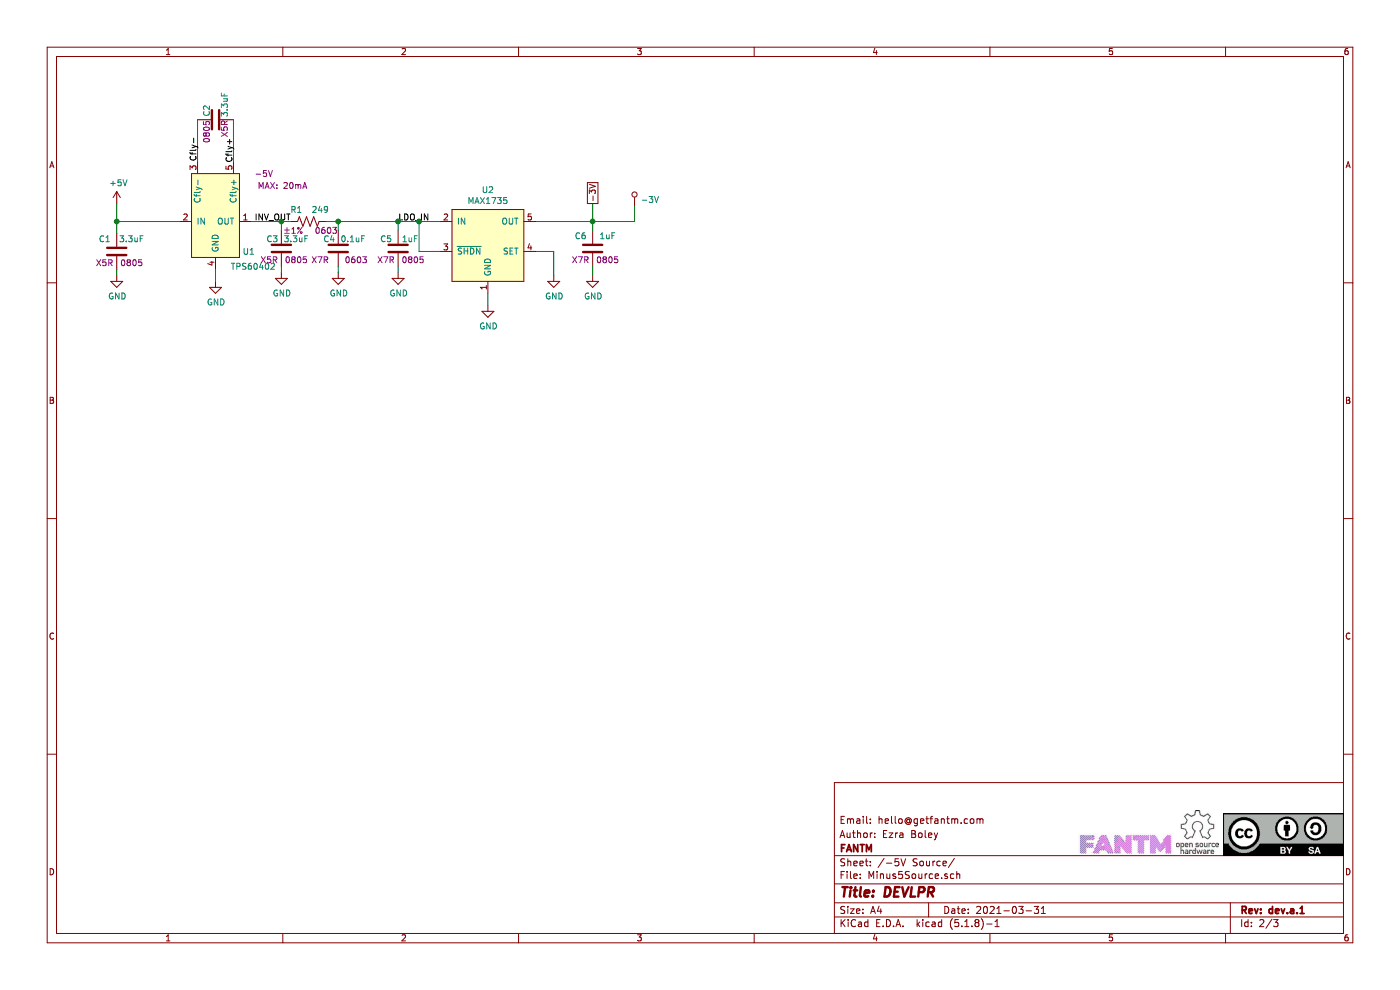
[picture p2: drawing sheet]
EESchema Schematic File Version 4
EELAYER 30 0
EELAYER END
$Descr A4 11693 8268
encoding utf-8
Sheet 2 3
Title "DEVLPR"
Date "2021-03-31"
Rev "dev.a.1"
Comp "FANTM"
Comment1 "Author: Ezra Boley"
Comment2 "Email: hello@getfantm.com"
Comment3 ""
Comment4 ""
$EndDescr
Wire Wire Line
	1950 1000 1950 1350
Wire Wire Line
	1650 1000 1650 1350
Wire Wire Line
	975  1850 975  1950
Wire Wire Line
	2350 1850 2350 1925
Wire Wire Line
	1800 2250 1800 2350
Wire Wire Line
	975  2250 975  2300
Wire Wire Line
	2350 2225 2350 2275
$Comp
L power:GND #PWR?
U 1 1
P 975 2300
AR Path="/6043E029/60812E44" Ref="#PWR?"  Part="1" 
AR Path="/605EF1AE/60812E44" Ref="#PWR06"  Part="1" 
F 0 "#PWR06" H 975 2050 50  0001 C CNN
F 1 "GND" H 980 2127 50  0000 C CNN
F 2 "" H 975 2300 50  0001 C CNN
F 3 "" H 975 2300 50  0001 C CNN
	1    975  2300
	1    0    0    -1  
$EndComp
$Comp
L power:GND #PWR?
U 1 1
P 1800 2350
AR Path="/6043E029/60813543" Ref="#PWR?"  Part="1" 
AR Path="/605EF1AE/60813543" Ref="#PWR07"  Part="1" 
F 0 "#PWR07" H 1800 2100 50  0001 C CNN
F 1 "GND" H 1805 2177 50  0000 C CNN
F 2 "" H 1800 2350 50  0001 C CNN
F 3 "" H 1800 2350 50  0001 C CNN
	1    1800 2350
	1    0    0    -1  
$EndComp
$Comp
L power:GND #PWR?
U 1 1
P 2350 2275
AR Path="/6043E029/60813813" Ref="#PWR?"  Part="1" 
AR Path="/605EF1AE/60813813" Ref="#PWR08"  Part="1" 
F 0 "#PWR08" H 2350 2025 50  0001 C CNN
F 1 "GND" H 2355 2102 50  0000 C CNN
F 2 "" H 2350 2275 50  0001 C CNN
F 3 "" H 2350 2275 50  0001 C CNN
	1    2350 2275
	1    0    0    -1  
$EndComp
$Comp
L power:+5V #PWR?
U 1 1
P 975 1700
AR Path="/6043E029/60822707" Ref="#PWR?"  Part="1" 
AR Path="/605EF1AE/60822707" Ref="#PWR05"  Part="1" 
F 0 "#PWR05" H 975 1550 50  0001 C CNN
F 1 "+5V" H 990 1873 50  0000 C CNN
F 2 "" H 975 1700 50  0001 C CNN
F 3 "" H 975 1700 50  0001 C CNN
	1    975  1700
	1    0    0    -1  
$EndComp
Wire Wire Line
	975  1700 975  1850
Connection ~ 975  1850
Wire Wire Line
	975  1850 1500 1850
Wire Wire Line
	4075 2450 4075 2550
$Comp
L power:GND #PWR?
U 1 1
P 4625 2300
AR Path="/6043E029/60859BAA" Ref="#PWR?"  Part="1" 
AR Path="/605EF1AE/60859BAA" Ref="#PWR012"  Part="1" 
F 0 "#PWR012" H 4625 2050 50  0001 C CNN
F 1 "GND" H 4630 2127 50  0000 C CNN
F 2 "" H 4625 2300 50  0001 C CNN
F 3 "" H 4625 2300 50  0001 C CNN
	1    4625 2300
	1    0    0    -1  
$EndComp
$Comp
L power:GND #PWR?
U 1 1
P 4075 2550
AR Path="/6043E029/6085A442" Ref="#PWR?"  Part="1" 
AR Path="/605EF1AE/6085A442" Ref="#PWR011"  Part="1" 
F 0 "#PWR011" H 4075 2300 50  0001 C CNN
F 1 "GND" H 4080 2377 50  0000 C CNN
F 2 "" H 4075 2550 50  0001 C CNN
F 3 "" H 4075 2550 50  0001 C CNN
	1    4075 2550
	1    0    0    -1  
$EndComp
Wire Wire Line
	3675 2100 3500 2100
Wire Wire Line
	3500 2100 3500 1850
Wire Wire Line
	3500 1850 3675 1850
Text Label 3325 1850 0    50   ~ 0
LDO_IN
Text GLabel 4950 1700 1    50   UnSpc ~ 0
-3V
$Comp
L Device:C C6
U 1 1
P 4950 2075
F 0 "C6" H 5050 1975 50  0000 C CNN
F 1 "1uF" H 4825 1975 50  0000 C CNN
F 2 "Capacitor_SMD:C_0805_2012Metric" H 4988 1925 50  0001 C CNN
F 3 "http://www.samsungsem.com/kr/support/product-search/mlcc/CL21B105KOFNNNG.jsp" H 4950 2075 50  0001 C CNN
F 4 "1276-6471-1-ND" V 4950 2075 50  0001 C CNN "Digi-Key_PN"
F 5 "Samsung Electro-Mechanics" V 4950 2075 50  0001 C CNN "Manufacturer"
F 6 "CL21B105KOFNNNG" V 4950 2075 50  0001 C CNN "MPN"
F 7 "CAP CER 1UF 16V X7R 0805" V 4950 2075 50  0001 C CNN "Description"
F 8 "16V" V 4698 2075 50  0001 C CNN "Voltage Rating"
F 9 "X7R" H 5050 2175 50  0000 C CNN "Temperature Coefficient"
F 10 "0805" H 4825 2175 50  0000 C CNN "Package"
	1    4950 2075
	-1   0    0    1   
$EndComp
$Comp
L power:GND #PWR?
U 1 1
P 4950 2300
AR Path="/6043E029/60860BBE" Ref="#PWR?"  Part="1" 
AR Path="/605EF1AE/60860BBE" Ref="#PWR013"  Part="1" 
F 0 "#PWR013" H 4950 2050 50  0001 C CNN
F 1 "GND" H 4955 2127 50  0000 C CNN
F 2 "" H 4950 2300 50  0001 C CNN
F 3 "" H 4950 2300 50  0001 C CNN
	1    4950 2300
	1    0    0    -1  
$EndComp
Wire Wire Line
	4475 1850 4950 1850
Wire Wire Line
	4950 1925 4950 1850
Connection ~ 4950 1850
Wire Wire Line
	4950 2225 4950 2300
Wire Wire Line
	4625 2100 4625 2300
Wire Wire Line
	4475 2100 4625 2100
Wire Wire Line
	2100 1850 2350 1850
Connection ~ 3500 1850
$Comp
L dk_Test-Points:5011 TP?
U 1 1
P 5300 1625
AR Path="/608AB607" Ref="TP?"  Part="1" 
AR Path="/605EF1AE/608AB607" Ref="TP3"  Part="1" 
F 0 "TP3" H 5250 1672 50  0001 R CNN
F 1 "-3V" H 5250 1672 50  0000 R CNN
F 2 "digikey-footprints:Test_Point_D1.02mm" H 5500 1825 60  0001 L CNN
F 3 "http://www.keyelco.com/product-pdf.cfm?p=1320" H 5500 1925 60  0001 L CNN
F 4 "36-5011-ND" H 5500 2025 60  0001 L CNN "Digi-Key_PN"
F 5 "5011" H 5500 2125 60  0001 L CNN "MPN"
F 6 "Test and Measurement" H 5500 2225 60  0001 L CNN "Category"
F 7 "Test Points" H 5500 2325 60  0001 L CNN "Family"
F 8 "http://www.keyelco.com/product-pdf.cfm?p=1320" H 5500 2425 60  0001 L CNN "DK_Datasheet_Link"
F 9 "/product-detail/en/keystone-electronics/5011/36-5011-ND/255333" H 5500 2525 60  0001 L CNN "DK_Detail_Page"
F 10 "PC TEST POINT MULTIPURPOSE BLACK" H 5500 2625 60  0001 L CNN "Description"
F 11 "Keystone Electronics" H 5500 2725 60  0001 L CNN "Manufacturer"
F 12 "Active" H 5500 2825 60  0001 L CNN "Status"
	1    5300 1625
	-1   0    0    1   
$EndComp
$Comp
L FANTM_parts:MAX1735 U2
U 1 1
P 4075 2050
F 0 "U2" H 4075 2515 50  0000 C CNN
F 1 "MAX1735" H 4075 2424 50  0000 C CNN
F 2 "Package_TO_SOT_SMD:SOT-23-5" H 4775 2650 50  0001 C CNN
F 3 "https://datasheets.maximintegrated.com/en/ds/MAX1735.pdf" H 4325 2250 50  0001 C CNN
F 4 "https://www.digikey.com/en/products/detail/maxim-integrated/MAX1735EUK30-T/1517862" H 4425 3000 50  0001 C CNN "DK_Detail_Page"
F 5 "MAX1735EUK30+TCT-ND" H 4525 2800 50  0001 C CNN "Digi-Key_PN"
F 6 "Maxim Integrated" H 4525 2750 50  0001 C CNN "Manufacturer"
F 7 "MAX1735EUK30+T" H 4625 3100 50  0001 C CNN "MPN"
F 8 "IC REG LIN NEG ADJ 200MA SOT23-5" H 5125 2900 50  0001 C CNN "Description"
	1    4075 2050
	1    0    0    -1  
$EndComp
$Comp
L FANTM_parts:TPS60403 U1
U 1 1
P 1800 1850
F 0 "U1" H 2025 1600 50  0000 L CNN
F 1 "TPS60402" H 1925 1475 50  0000 L CNN
F 2 "Package_TO_SOT_SMD:SOT-23-5" H 3100 2700 50  0001 C CNN
F 3 "http://www.ti.com/general/docs/suppproductinfo.tsp?distId=10&gotoUrl=http%3A%2F%2Fwww.ti.com%2Flit%2Fgpn%2Ftps60403-q1" H 1850 1850 50  0001 C CNN
F 4 "https://www.digikey.com/en/products/detail/texas-instruments/TPS60403QDBVRQ1/770875" H 4250 3250 50  0001 C CNN "DK_Detail_Page"
F 5 "296-31988-1-ND" H 2800 3000 50  0001 C CNN "Digi-Key_PN"
F 6 "Texas Instruments" H 2800 2900 50  0001 C CNN "Manufacturer"
F 7 "TPS60402DBVR" H 2800 2800 50  0001 C CNN "MPN"
F 8 "IC REG CHARG PUMP INV 60MA SOT23" H 3200 3100 50  0001 C CNN "Description"
F 9 "MAX: 20mA" H 2150 2150 50  0000 L CNN "Current"
F 10 "-5V" H 2125 2250 50  0000 L CNN "Output"
	1    1800 1850
	1    0    0    -1  
$EndComp
Wire Wire Line
	5300 1850 5300 1725
Wire Wire Line
	4950 1850 5300 1850
Wire Wire Line
	4950 1850 4950 1700
$Comp
L Device:C C5
U 1 1
P 3325 2075
F 0 "C5" H 3425 2000 50  0000 C CNN
F 1 "1uF" H 3225 2000 50  0000 C CNN
F 2 "Capacitor_SMD:C_0805_2012Metric" H 3363 1925 50  0001 C CNN
F 3 "http://www.samsungsem.com/kr/support/product-search/mlcc/CL21B105KOFNNNG.jsp" H 3325 2075 50  0001 C CNN
F 4 "1276-6471-1-ND" V 3325 2075 50  0001 C CNN "Digi-Key_PN"
F 5 "Samsung Electro-Mechanics" V 3325 2075 50  0001 C CNN "Manufacturer"
F 6 "CL21B105KOFNNNG" V 3325 2075 50  0001 C CNN "MPN"
F 7 "CAP CER 1UF 16V X7R 0805" V 3325 2075 50  0001 C CNN "Description"
F 8 "16V" V 3073 2075 50  0001 C CNN "Voltage Rating"
F 9 "X7R" H 3425 2175 50  0000 C CNN "Temperature Coefficient"
F 10 "0805" H 3200 2175 50  0000 C CNN "Package"
	1    3325 2075
	-1   0    0    1   
$EndComp
Wire Wire Line
	3325 1925 3325 1850
Wire Wire Line
	3325 1850 3500 1850
Wire Wire Line
	3325 2225 3325 2275
$Comp
L power:GND #PWR?
U 1 1
P 3325 2275
AR Path="/6043E029/608D4C88" Ref="#PWR?"  Part="1" 
AR Path="/605EF1AE/608D4C88" Ref="#PWR010"  Part="1" 
F 0 "#PWR010" H 3325 2025 50  0001 C CNN
F 1 "GND" H 3330 2102 50  0000 C CNN
F 2 "" H 3325 2275 50  0001 C CNN
F 3 "" H 3325 2275 50  0001 C CNN
	1    3325 2275
	1    0    0    -1  
$EndComp
Text Label 1650 1350 1    50   ~ 0
Cfly-
Text Label 1950 1150 3    50   ~ 0
Cfly+
$Comp
L Device:C C1
U 1 1
P 975 2100
F 0 "C1" H 1075 2000 50  0000 C CNN
F 1 "3.3uF" H 850 2000 50  0000 C CNN
F 2 "Capacitor_SMD:C_0805_2012Metric" H 1013 1950 50  0001 C CNN
F 3 "http://www.samsungsem.com/kr/support/product-search/mlcc/CL21A335KPFNNNE.jsp" H 975 2100 50  0001 C CNN
F 4 "1276-2912-1-ND" V 975 2100 50  0001 C CNN "Digi-Key_PN"
F 5 "Samsung Electro-Mechanics" V 975 2100 50  0001 C CNN "Manufacturer"
F 6 "CL21B105KOFNNNG" V 975 2100 50  0001 C CNN "MPN"
F 7 "CAP CER 3.3UF 10V X5R 0805" V 975 2100 50  0001 C CNN "Description"
F 8 "10V" V 723 2100 50  0001 C CNN "Voltage Rating"
F 9 "X5R" H 1075 2200 50  0000 C CNN "Temperature Coefficient"
F 10 "0805" H 850 2200 50  0000 C CNN "Package"
	1    975  2100
	-1   0    0    1   
$EndComp
$Comp
L Device:C C3
U 1 1
P 2350 2075
F 0 "C3" H 2425 2000 50  0000 C CNN
F 1 "3.3uF" H 2225 2000 50  0000 C CNN
F 2 "Capacitor_SMD:C_0805_2012Metric" H 2388 1925 50  0001 C CNN
F 3 "http://www.samsungsem.com/kr/support/product-search/mlcc/CL21A335KPFNNNE.jsp" H 2350 2075 50  0001 C CNN
F 4 "1276-2912-1-ND" V 2350 2075 50  0001 C CNN "Digi-Key_PN"
F 5 "Samsung Electro-Mechanics" V 2350 2075 50  0001 C CNN "Manufacturer"
F 6 "CL21B105KOFNNNG" V 2350 2075 50  0001 C CNN "MPN"
F 7 "CAP CER 3.3UF 10V X5R 0805" V 2350 2075 50  0001 C CNN "Description"
F 8 "10V" V 2098 2075 50  0001 C CNN "Voltage Rating"
F 9 "X5R" H 2450 2175 50  0000 C CNN "Temperature Coefficient"
F 10 "0805" H 2225 2175 50  0000 C CNN "Package"
	1    2350 2075
	-1   0    0    1   
$EndComp
$Comp
L Device:C C2
U 1 1
P 1800 1000
F 0 "C2" H 1875 1075 50  0000 C CNN
F 1 "3.3uF" H 1925 925 50  0000 C CNN
F 2 "Capacitor_SMD:C_0805_2012Metric" H 1838 850 50  0001 C CNN
F 3 "http://www.samsungsem.com/kr/support/product-search/mlcc/CL21A335KPFNNNE.jsp" H 1800 1000 50  0001 C CNN
F 4 "1276-2912-1-ND" V 1800 1000 50  0001 C CNN "Digi-Key_PN"
F 5 "Samsung Electro-Mechanics" V 1800 1000 50  0001 C CNN "Manufacturer"
F 6 "CL21B105KOFNNNG" V 1800 1000 50  0001 C CNN "MPN"
F 7 "CAP CER 3.3UF 10V X5R 0805" V 1800 1000 50  0001 C CNN "Description"
F 8 "10V" V 1548 1000 50  0001 C CNN "Voltage Rating"
F 9 "X5R" H 1725 925 50  0000 C CNN "Temperature Coefficient"
F 10 "0805" H 1700 1075 50  0000 C CNN "Package"
	1    1800 1000
	0    -1   -1   0   
$EndComp
$Comp
L power:GND #PWR?
U 1 1
P 2825 2275
AR Path="/6043E029/60909B14" Ref="#PWR?"  Part="1" 
AR Path="/605EF1AE/60909B14" Ref="#PWR09"  Part="1" 
F 0 "#PWR09" H 2825 2025 50  0001 C CNN
F 1 "GND" H 2830 2102 50  0000 C CNN
F 2 "" H 2825 2275 50  0001 C CNN
F 3 "" H 2825 2275 50  0001 C CNN
	1    2825 2275
	1    0    0    -1  
$EndComp
$Comp
L Device:C C?
U 1 1
P 2825 2075
AR Path="/60909B24" Ref="C?"  Part="1" 
AR Path="/606EA892/60909B24" Ref="C?"  Part="1" 
AR Path="/6043E029/60909B24" Ref="C?"  Part="1" 
AR Path="/605EF1AE/60909B24" Ref="C4"  Part="1" 
F 0 "C4" H 2900 2000 50  0000 C CNN
F 1 "0.1uF" H 2700 2000 50  0000 C CNN
F 2 "Capacitor_SMD:C_0603_1608Metric" H 2863 1925 50  0001 C CNN
F 3 "https://www.yageo.com/upload/media/product/productsearch/datasheet/mlcc/UPY-GPHC_X7R_6.3V-to-50V_18.pdf" H 2825 2075 50  0001 C CNN
F 4 "CC0603KRX7R7BB104" H 2825 2075 50  0001 C CNN "MPN"
F 5 "X7R" H 2975 2175 50  0000 C CNN "Temperature"
F 6 "±10%" H 2975 2175 50  0001 C CNN "Tolerance"
F 7 "16V" H 2825 2075 50  0001 C CNN "Rated Voltage"
F 8 "0603" H 2675 2175 50  0000 C CNN "Package Size"
F 9 "CAP CER 0.1UF 16V X7R 0603" H 2825 2075 50  0001 C CNN "Description"
F 10 "Yageo" H 2825 2075 50  0001 C CNN "Supplier"
F 11 "Yageo" H 2825 2075 50  0001 C CNN "Manufacturer"
F 12 "https://www.digikey.com/en/products/detail/yageo/CC0603KRX7R7BB104/302822" H 2825 2075 50  0001 C CNN "Digikey"
F 13 "311-1088-1-ND" H 2825 2075 50  0001 C CNN "Digi-Key_PN"
	1    2825 2075
	-1   0    0    1   
$EndComp
Wire Wire Line
	2725 1850 2825 1850
Wire Wire Line
	2825 1850 2825 1925
Wire Wire Line
	2425 1850 2350 1850
Connection ~ 2350 1850
Wire Wire Line
	2825 1850 3325 1850
Connection ~ 2825 1850
Connection ~ 3325 1850
$Comp
L Device:R_US R1
U 1 1
P 2575 1850
F 0 "R1" V 2475 1750 50  0000 C CNN
F 1 "249" V 2475 1950 50  0000 C CNN
F 2 "Resistor_SMD:R_0603_1608Metric" V 2615 1840 50  0001 C CNN
F 3 "https://www.yageo.com/upload/media/product/productsearch/datasheet/rchip/PYu-RC_Group_51_RoHS_L_11.pdf" H 2575 1850 50  0001 C CNN
F 4 "311-249HRCT-ND" V 2575 1850 50  0001 C CNN "Digi-Key_PN"
F 5 "Yageo" V 2575 1850 50  0001 C CNN "Manufacturer"
F 6 "RC0603FR-07249RL" V 2575 1850 50  0001 C CNN "MPN"
F 7 "RES SMD 249 OHM 1% 1/10W 0603" V 2575 1850 50  0001 C CNN "Description"
F 8 "±1%" V 2650 1725 50  0000 C CNN "Tolerance"
F 9 "0603" V 2650 2000 50  0000 C CNN "Package"
	1    2575 1850
	0    1    1    0   
$EndComp
Text Label 2125 1850 0    50   ~ 0
INV_OUT
Wire Wire Line
	2825 2225 2825 2275
$EndSCHEMATC
